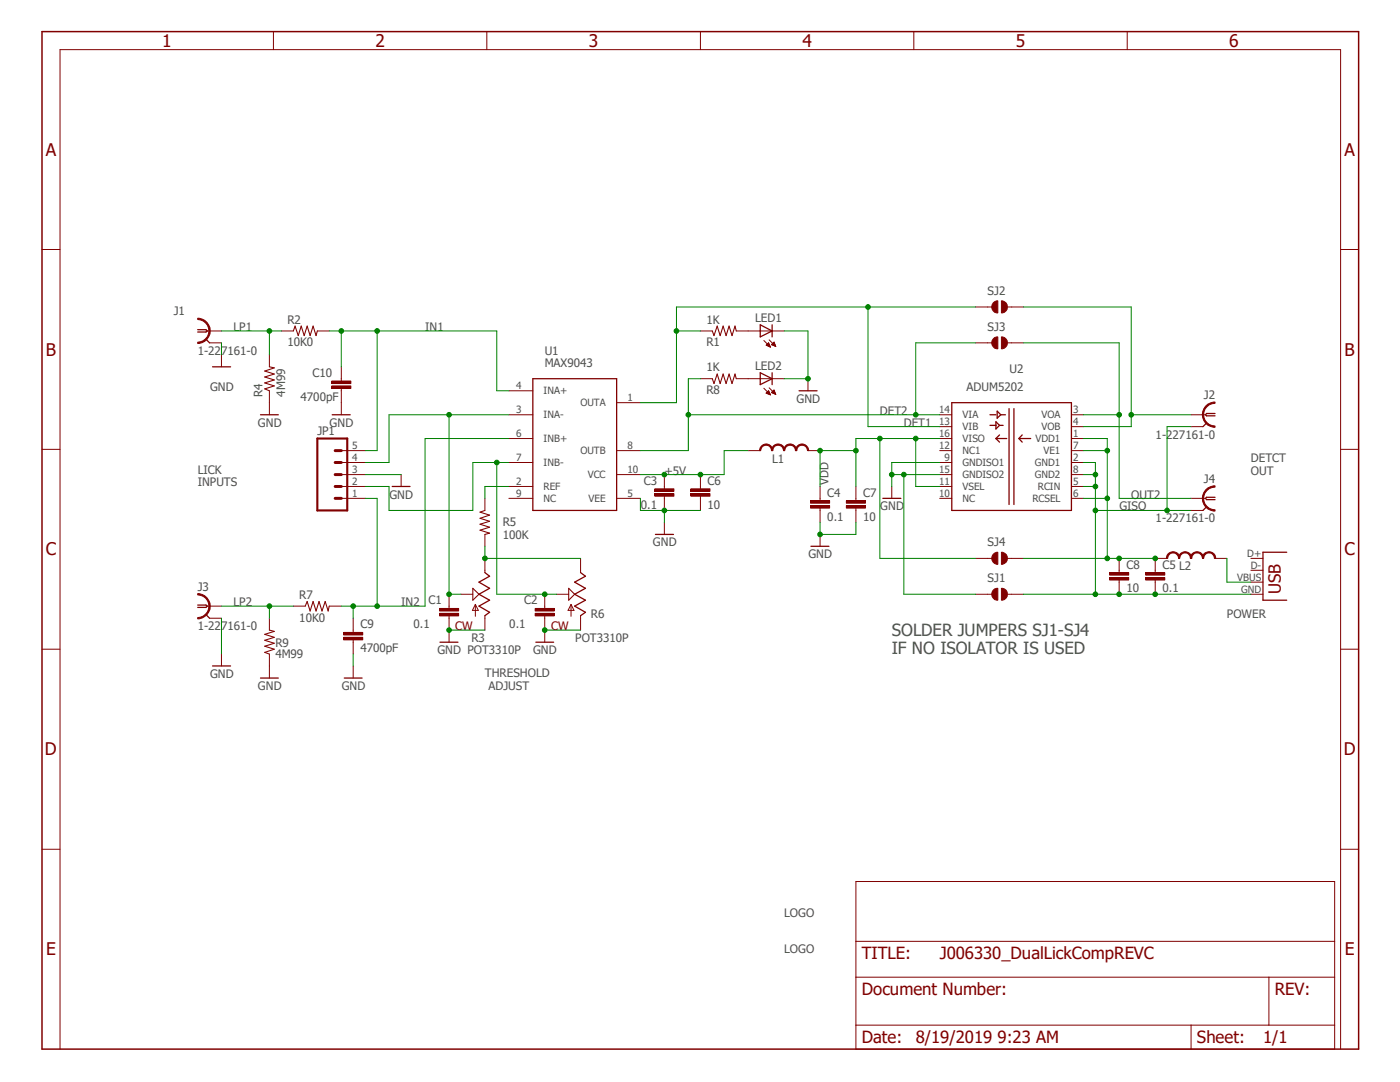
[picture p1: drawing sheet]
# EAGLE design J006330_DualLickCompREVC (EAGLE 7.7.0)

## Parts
C1  0.1  CAPS0603S  [0603S]
C2  0.1  CAPS0603S  [0603S]
C3  0.1  CAPS0603S  [0603S]
C4  0.1  CAPS0603S  [0603S]
C5  0.1  CAPS0603S  [0603S]
C6  10  CAPS0805S  [0805S]
C7  10  CAPS0805S  [0805S]
C8  10  CAPS0805S  [0805S]
C9  4700pF  CAPS0805S  [0805S]
C10  4700pF  CAPS0805S  [0805S]
J1  1-227161-0  [AMP_227161]
J2  1-227161-0  [AMP_227161]
J3  1-227161-0  [AMP_227161]
J4  1-227161-0  [AMP_227161]
J100  USB  [10118194]
JP1  M05LOCK  [1X05_LOCK]
L1  INDUCTOR_SM0805S  [0805S]
L2  INDUCTOR_SM0805S  [0805S]
LED1  LED5MM  [LED5MM]
LED2  LED5MM  [LED5MM]
R1  1K  RESISTOR_SM0805S  [0805S]
R2  10K0  RESISTOR_SM0805S  [0805S]
R3  POT3310P  [3310P]
R4  4M99  RESISTOR_SM0805S  [0805S]
R5  100K  RESISTOR_SM0805S  [0805S]
R6  POT3310P  [3310P]
R7  10K0  RESISTOR_SM0805S  [0805S]
R8  1K  RESISTOR_SM0805S  [0805S]
R9  4M99  RESISTOR_SM0805S  [0805S]
SJ1  SOLDERJUMPERNO  [SJ_2S-NO]
SJ2  SOLDERJUMPERNO  [SJ_2S-NO]
SJ3  SOLDERJUMPERNO  [SJ_2S-NO]
SJ4  SOLDERJUMPERNO  [SJ_2S-NO]
U1  MAX9043  [UMAX10]
U2  ADUM5202  [SO-16-7.5MM]
U$1  JFRC-LOGOLOGO_OP  [LOGO_BMP_OP]
U$2  JFRC-LOGOLOGO_JANELIA_2014_ECLOSURE  [LOGO_JANELIA_2014_ENCLOSURE]

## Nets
+5V: C3.1 C6.1 L1.1 U1.10(VCC)
DET1: R1.1 SJ2.1 U1.1(OUTA) U2.13(VIB)
DET2: R8.1 SJ3.1 U1.8(OUTB) U2.14(VIA)
GISO: C5.2 C8.2 J2.2 J4.2 J100.GND SJ1.2 U2.2(GND1) U2.5(RCIN) U2.8(GND2)
GND: C1.2 C2.2 C3.2 C4.2 C6.2 C7.2 C9.2 C10.2 J1.2 J3.2 JP1.3 LED1.K(C) LED2.K(C) R3.1(CCW) R4.1 R6.1(CCW) R9.1 SJ1.1 U1.5(VEE) U2.9(GNDISO1) U2.15(GNDISO2)
IN1: C10.1 JP1.5 R2.2 U1.4(INA+)
IN2: C9.1 JP1.1 R7.2 U1.6(INB+)
LP1: J1.1 R2.1 R4.2
LP2: J3.1 R7.1 R9.2
N$1: J2.1 SJ2.2 U2.4(VOB)
N$2: LED1.A R1.2
N$3: R5.1 U1.2(REF)
N$4: R3.3(CW) R5.2 R6.3(CW)
N$5: C1.1 JP1.4 R3.2(W) U1.3(INA-)
N$6: LED2.A R8.2
N$7: J100.VBUS L2.2
N$9: C2.1 JP1.2 R6.2(W) U1.7(INB-)
OUT2: J4.1 SJ3.2 U2.3(VOA)
VDD: C4.1 C7.1 L1.2 SJ4.1 U2.11(VSEL) U2.16(VISO)
VIN: C5.1 C8.1 L2.1 SJ4.2 U2.1(VDD1) U2.6(RCSEL) U2.7(VE1)
Unconnected: J100.D+ J100.D- U1.9(NC) U2.10(NC) U2.12(NC1)

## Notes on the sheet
- DETCT 
  OUT
- LICK 
  INPUTS
- POWER
- SOLDER JUMPERS SJ1-SJ4
  IF NO ISOLATOR IS USED
- THRESHOLD
   ADJUST

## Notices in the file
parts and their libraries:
SparkFun: Licensing: CC v3.0 Share-Alike You are welcome to use this library for commercial purposes.
